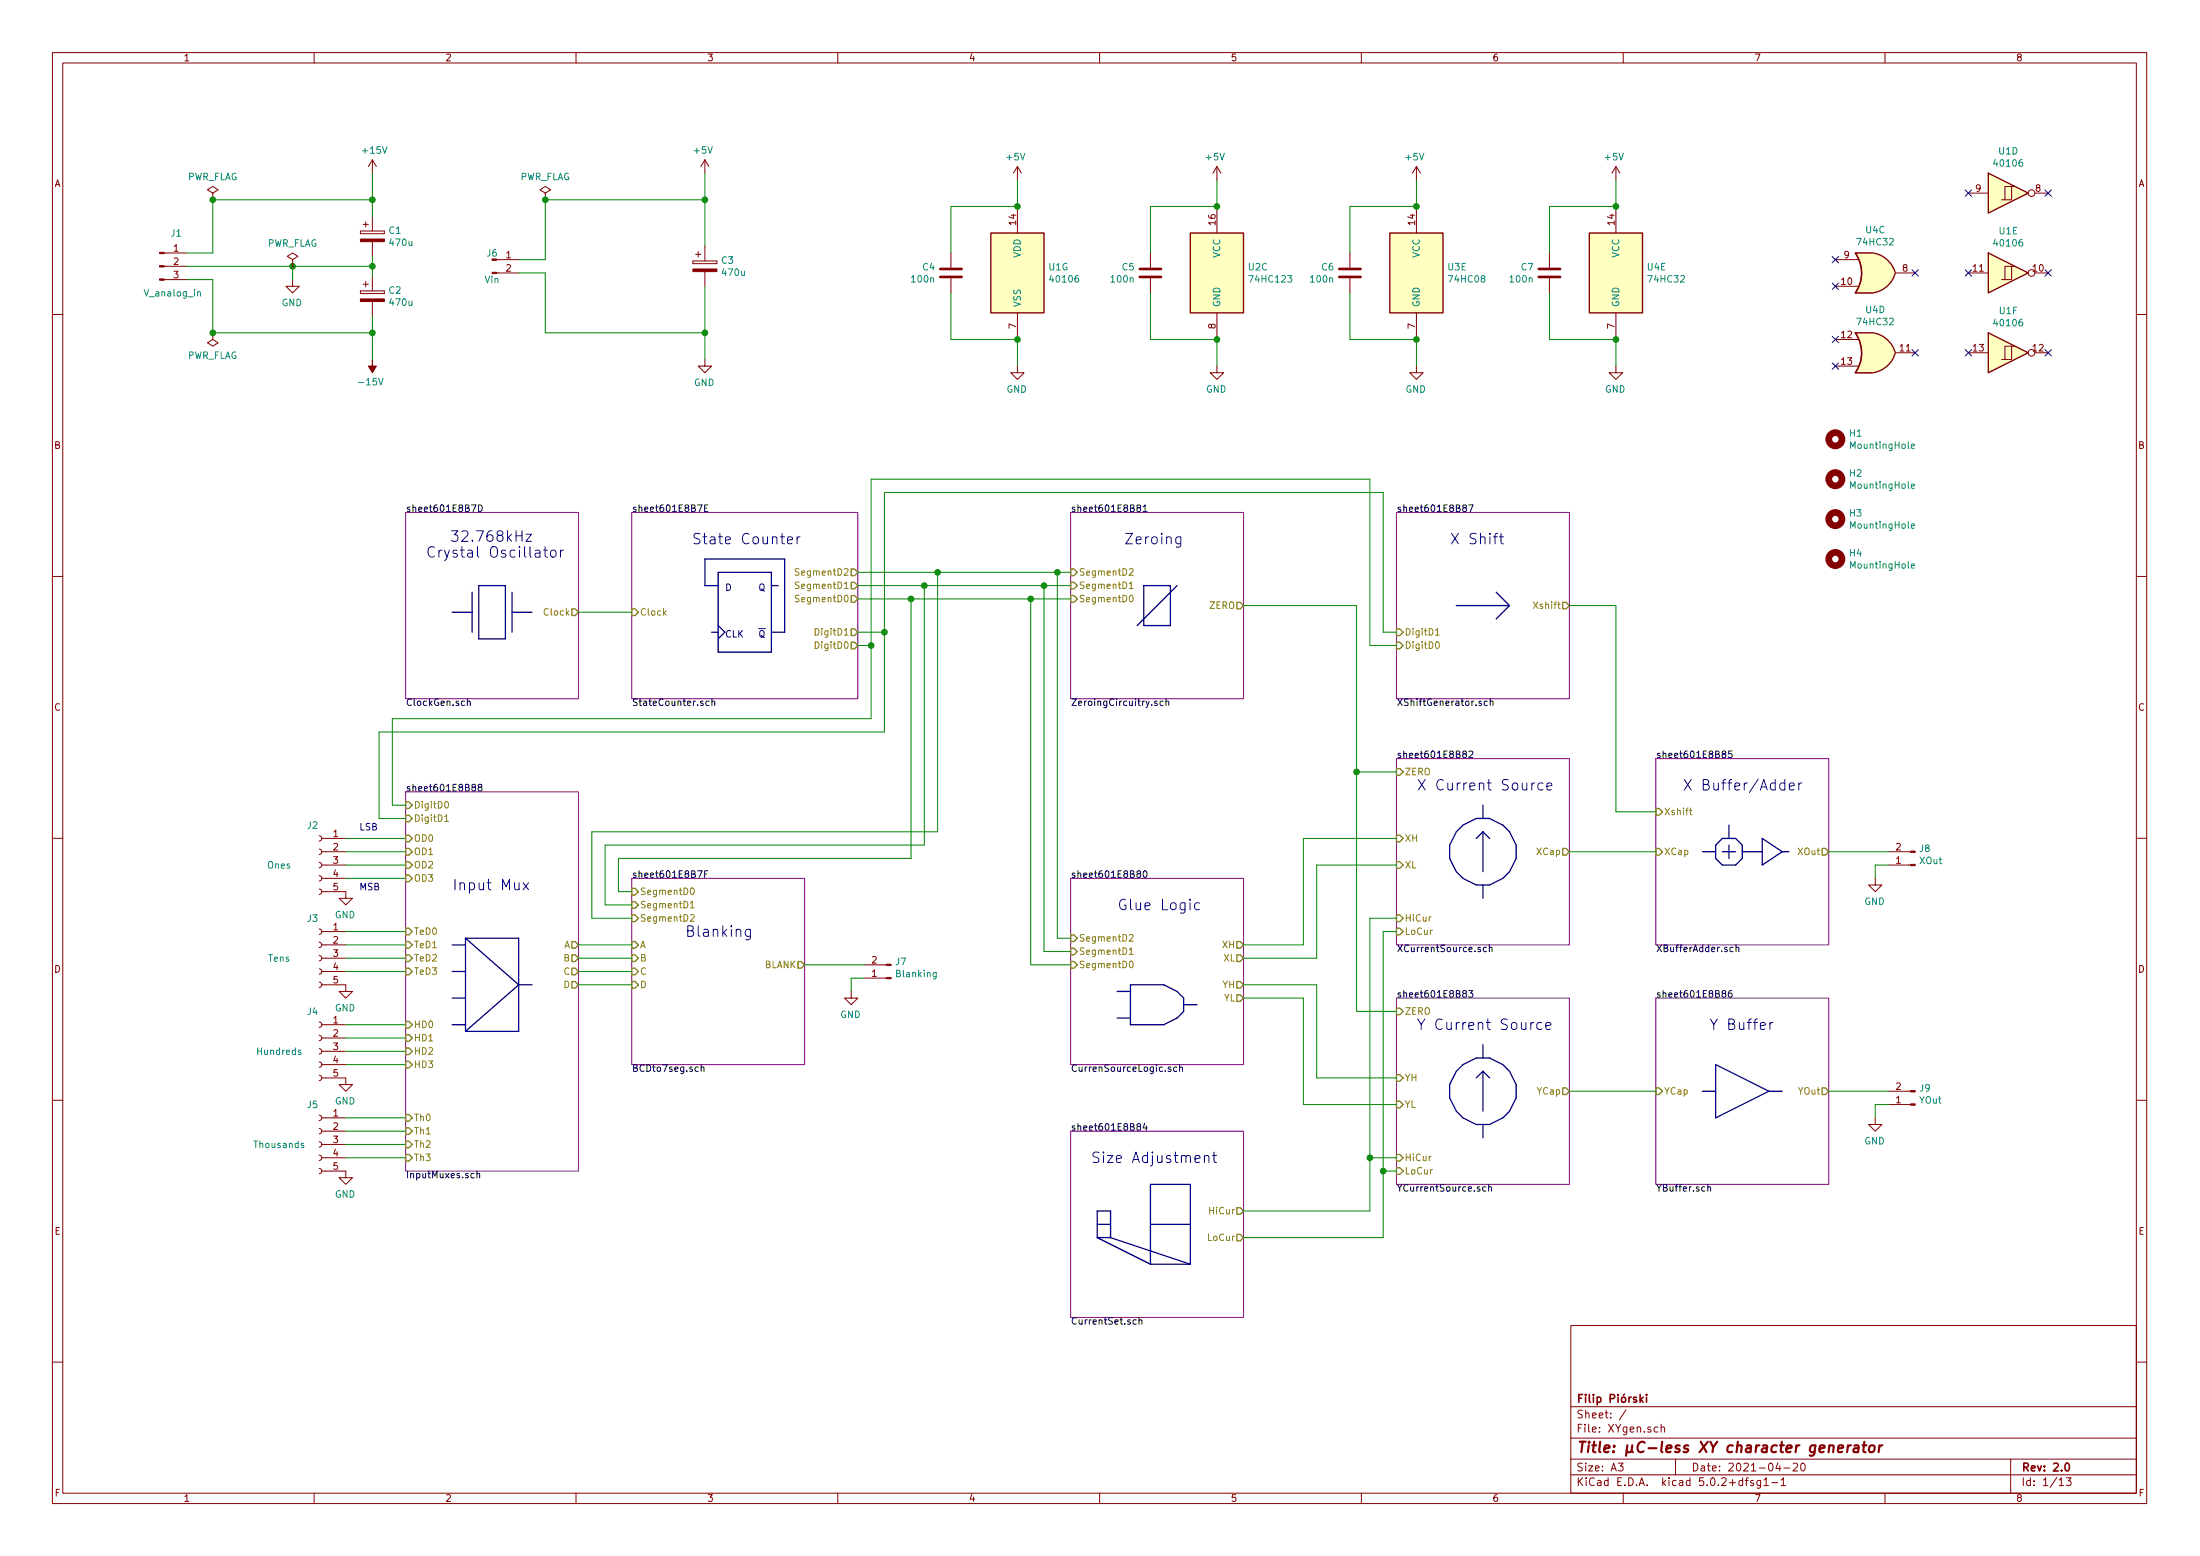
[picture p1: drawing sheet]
EESchema Schematic File Version 4
LIBS:XYgen-cache
EELAYER 26 0
EELAYER END
$Descr A3 16535 11693
encoding utf-8
Sheet 1 13
Title "µC-less XY character generator"
Date "2021-04-20"
Rev "2.0"
Comp "Filip Piórski"
Comment1 ""
Comment2 ""
Comment3 ""
Comment4 ""
$EndDescr
Wire Wire Line
	1600 1900 1400 1900
Wire Wire Line
	1400 2100 1600 2100
Wire Wire Line
	1600 1500 1600 1900
Wire Wire Line
	1600 2100 1600 2500
Wire Wire Line
	2800 1500 1600 1500
Wire Wire Line
	2800 2500 1600 2500
$Comp
L Connector:Conn_01x03_Male J1
U 1 1
P 1200 2000
AR Path="/601E8B94" Ref="J1"  Part="1" 
AR Path="/601DE80D/601E8B94" Ref="J?"  Part="1" 
F 0 "J1" H 1325 2250 50  0000 C CNN
F 1 "V_analog_in" H 1300 1800 50  0000 C CNN
F 2 "Connector_Molex:Molex_KK-254_AE-6410-03A_1x03_P2.54mm_Vertical" H 1200 2000 50  0001 C CNN
F 3 "~" H 1200 2000 50  0001 C CNN
	1    1200 2000
	1    0    0    -1  
$EndComp
$Comp
L power:GND #PWR01
U 1 1
P 2200 2100
AR Path="/601E8B9B" Ref="#PWR01"  Part="1" 
AR Path="/5F9E0DAD/601E8B9B" Ref="#PWR?"  Part="1" 
AR Path="/601DE80D/601E8B9B" Ref="#PWR?"  Part="1" 
F 0 "#PWR01" H 2200 1850 50  0001 C CNN
F 1 "GND" H 2205 1927 50  0000 C CNN
F 2 "" H 2200 2100 50  0001 C CNN
F 3 "" H 2200 2100 50  0001 C CNN
	1    2200 2100
	-1   0    0    -1  
$EndComp
Wire Wire Line
	2200 2000 2200 2100
$Comp
L Device:CP C1
U 1 1
P 2800 1775
AR Path="/601E8BA2" Ref="C1"  Part="1" 
AR Path="/601DE80D/601E8BA2" Ref="C?"  Part="1" 
F 0 "C1" H 2918 1821 50  0000 L CNN
F 1 "470u" H 2918 1730 50  0000 L CNN
F 2 "Capacitor_SMD:C_1206_3216Metric_Pad1.42x1.75mm_HandSolder" H 2838 1625 50  0001 C CNN
F 3 "~" H 2800 1775 50  0001 C CNN
	1    2800 1775
	1    0    0    -1  
$EndComp
$Comp
L Device:CP C2
U 1 1
P 2800 2225
AR Path="/601E8BA9" Ref="C2"  Part="1" 
AR Path="/601DE80D/601E8BA9" Ref="C?"  Part="1" 
F 0 "C2" H 2918 2271 50  0000 L CNN
F 1 "470u" H 2918 2180 50  0000 L CNN
F 2 "Capacitor_SMD:C_1206_3216Metric_Pad1.42x1.75mm_HandSolder" H 2838 2075 50  0001 C CNN
F 3 "~" H 2800 2225 50  0001 C CNN
	1    2800 2225
	1    0    0    -1  
$EndComp
Wire Wire Line
	2800 1625 2800 1500
Connection ~ 2800 1500
Wire Wire Line
	2800 2500 2800 2375
Connection ~ 2800 2500
Wire Wire Line
	2800 1925 2800 2000
Wire Wire Line
	2200 2000 2800 2000
Connection ~ 2200 2000
Connection ~ 2800 2000
Wire Wire Line
	2800 2000 2800 2075
Wire Wire Line
	1400 2000 2200 2000
$Comp
L power:+15V #PWR06
U 1 1
P 2800 1300
AR Path="/601E8BBA" Ref="#PWR06"  Part="1" 
AR Path="/601DE80D/601E8BBA" Ref="#PWR?"  Part="1" 
F 0 "#PWR06" H 2800 1150 50  0001 C CNN
F 1 "+15V" H 2815 1473 50  0000 C CNN
F 2 "" H 2800 1300 50  0001 C CNN
F 3 "" H 2800 1300 50  0001 C CNN
	1    2800 1300
	1    0    0    -1  
$EndComp
$Comp
L power:-15V #PWR07
U 1 1
P 2800 2700
AR Path="/601E8BC0" Ref="#PWR07"  Part="1" 
AR Path="/601DE80D/601E8BC0" Ref="#PWR?"  Part="1" 
F 0 "#PWR07" H 2800 2800 50  0001 C CNN
F 1 "-15V" H 2815 2873 50  0000 C CNN
F 2 "" H 2800 2700 50  0001 C CNN
F 3 "" H 2800 2700 50  0001 C CNN
	1    2800 2700
	-1   0    0    1   
$EndComp
Wire Wire Line
	2800 1300 2800 1500
Wire Wire Line
	2800 2500 2800 2700
$Comp
L 4xxx:40106 U1
U 7 1
P 7650 2050
F 0 "U1" H 7880 2096 50  0000 L CNN
F 1 "40106" H 7880 2005 50  0000 L CNN
F 2 "Package_SO:TSSOP-14_4.4x5mm_P0.65mm" H 7650 2050 50  0001 C CNN
F 3 "http://www.nxp.com/documents/data_sheet/HEF40106B.pdf" H 7650 2050 50  0001 C CNN
	7    7650 2050
	1    0    0    -1  
$EndComp
Wire Wire Line
	7650 1350 7650 1550
Wire Wire Line
	7650 2550 7650 2750
$Comp
L Device:C C4
U 1 1
P 7150 2050
F 0 "C4" H 7265 2096 50  0000 L CNN
F 1 "100n" H 7265 2005 50  0000 L CNN
F 2 "Capacitor_SMD:C_0805_2012Metric_Pad1.15x1.40mm_HandSolder" H 7188 1900 50  0001 C CNN
F 3 "~" H 7150 2050 50  0001 C CNN
	1    7150 2050
	-1   0    0    -1  
$EndComp
Wire Wire Line
	7150 1900 7150 1550
Wire Wire Line
	7150 1550 7650 1550
Connection ~ 7650 1550
Wire Wire Line
	7150 2200 7150 2550
Wire Wire Line
	7150 2550 7650 2550
Connection ~ 7650 2550
$Comp
L power:GND #PWR012
U 1 1
P 7650 2750
AR Path="/601E8BDE" Ref="#PWR012"  Part="1" 
AR Path="/5F9E0DAD/601E8BDE" Ref="#PWR?"  Part="1" 
AR Path="/601DE80D/601E8BDE" Ref="#PWR?"  Part="1" 
F 0 "#PWR012" H 7650 2500 50  0001 C CNN
F 1 "GND" H 7655 2577 50  0000 C CNN
F 2 "" H 7650 2750 50  0001 C CNN
F 3 "" H 7650 2750 50  0001 C CNN
	1    7650 2750
	-1   0    0    -1  
$EndComp
$Comp
L power:GND #PWR09
U 1 1
P 5300 2700
AR Path="/601E8BE4" Ref="#PWR09"  Part="1" 
AR Path="/5F9E0DAD/601E8BE4" Ref="#PWR?"  Part="1" 
AR Path="/601DE80D/601E8BE4" Ref="#PWR?"  Part="1" 
F 0 "#PWR09" H 5300 2450 50  0001 C CNN
F 1 "GND" H 5305 2527 50  0000 C CNN
F 2 "" H 5300 2700 50  0001 C CNN
F 3 "" H 5300 2700 50  0001 C CNN
	1    5300 2700
	-1   0    0    -1  
$EndComp
Connection ~ 5300 1500
Connection ~ 5300 2500
Wire Wire Line
	5300 1500 5300 1850
Wire Wire Line
	5300 2150 5300 2500
$Comp
L power:+5V #PWR08
U 1 1
P 5300 1300
AR Path="/601E8BEE" Ref="#PWR08"  Part="1" 
AR Path="/5F9E0DAD/601E8BEE" Ref="#PWR?"  Part="1" 
AR Path="/601DE80D/601E8BEE" Ref="#PWR?"  Part="1" 
F 0 "#PWR08" H 5300 1150 50  0001 C CNN
F 1 "+5V" H 5315 1473 50  0000 C CNN
F 2 "" H 5300 1300 50  0001 C CNN
F 3 "" H 5300 1300 50  0001 C CNN
	1    5300 1300
	-1   0    0    -1  
$EndComp
Wire Wire Line
	4100 1950 3900 1950
$Comp
L Connector:Conn_01x02_Male J6
U 1 1
P 3700 1950
AR Path="/601E8BF5" Ref="J6"  Part="1" 
AR Path="/5F9E0DAD/601E8BF5" Ref="J?"  Part="1" 
AR Path="/601DE80D/601E8BF5" Ref="J?"  Part="1" 
F 0 "J6" H 3700 2000 50  0000 C CNN
F 1 "Vin" H 3700 1800 50  0000 C CNN
F 2 "Connector_Molex:Molex_KK-254_AE-6410-02A_1x02_P2.54mm_Vertical" H 3700 1950 50  0001 C CNN
F 3 "~" H 3700 1950 50  0001 C CNN
	1    3700 1950
	1    0    0    -1  
$EndComp
Wire Wire Line
	3900 2050 4100 2050
Wire Wire Line
	4100 1500 4100 1950
Wire Wire Line
	4100 2050 4100 2500
Wire Wire Line
	5300 1500 4100 1500
Wire Wire Line
	5300 2500 4100 2500
$Comp
L Device:CP C3
U 1 1
P 5300 2000
AR Path="/601E8C01" Ref="C3"  Part="1" 
AR Path="/601DE80D/601E8C01" Ref="C?"  Part="1" 
F 0 "C3" H 5418 2046 50  0000 L CNN
F 1 "470u" H 5418 1955 50  0000 L CNN
F 2 "Capacitor_SMD:C_1206_3216Metric_Pad1.42x1.75mm_HandSolder" H 5338 1850 50  0001 C CNN
F 3 "~" H 5300 2000 50  0001 C CNN
	1    5300 2000
	1    0    0    -1  
$EndComp
Wire Wire Line
	5300 2500 5300 2700
Wire Wire Line
	5300 1300 5300 1500
$Comp
L power:+5V #PWR011
U 1 1
P 7650 1350
AR Path="/601E8C0A" Ref="#PWR011"  Part="1" 
AR Path="/5F9E0DAD/601E8C0A" Ref="#PWR?"  Part="1" 
AR Path="/601DE80D/601E8C0A" Ref="#PWR?"  Part="1" 
F 0 "#PWR011" H 7650 1200 50  0001 C CNN
F 1 "+5V" H 7665 1523 50  0000 C CNN
F 2 "" H 7650 1350 50  0001 C CNN
F 3 "" H 7650 1350 50  0001 C CNN
	1    7650 1350
	-1   0    0    -1  
$EndComp
$Comp
L 74xx:74HC123 U2
U 3 1
P 9150 2050
F 0 "U2" H 9380 2096 50  0000 L CNN
F 1 "74HC123" H 9380 2005 50  0000 L CNN
F 2 "Package_SO:TSSOP-16_4.4x5mm_P0.65mm" H 9150 2050 50  0001 C CNN
F 3 "https://assets.nexperia.com/documents/data-sheet/74HC_HCT123.pdf" H 9150 2050 50  0001 C CNN
	3    9150 2050
	1    0    0    -1  
$EndComp
Wire Wire Line
	9150 1350 9150 1550
Wire Wire Line
	9150 2550 9150 2750
$Comp
L Device:C C5
U 1 1
P 8650 2050
F 0 "C5" H 8765 2096 50  0000 L CNN
F 1 "100n" H 8765 2005 50  0000 L CNN
F 2 "Capacitor_SMD:C_0805_2012Metric_Pad1.15x1.40mm_HandSolder" H 8688 1900 50  0001 C CNN
F 3 "~" H 8650 2050 50  0001 C CNN
	1    8650 2050
	-1   0    0    -1  
$EndComp
Wire Wire Line
	8650 1900 8650 1550
Wire Wire Line
	8650 1550 9150 1550
Connection ~ 9150 1550
Wire Wire Line
	8650 2200 8650 2550
Wire Wire Line
	8650 2550 9150 2550
Connection ~ 9150 2550
$Comp
L power:GND #PWR014
U 1 1
P 9150 2750
AR Path="/601E8C26" Ref="#PWR014"  Part="1" 
AR Path="/5F9E0DAD/601E8C26" Ref="#PWR?"  Part="1" 
AR Path="/601DE80D/601E8C26" Ref="#PWR?"  Part="1" 
F 0 "#PWR014" H 9150 2500 50  0001 C CNN
F 1 "GND" H 9155 2577 50  0000 C CNN
F 2 "" H 9150 2750 50  0001 C CNN
F 3 "" H 9150 2750 50  0001 C CNN
	1    9150 2750
	-1   0    0    -1  
$EndComp
$Comp
L power:+5V #PWR013
U 1 1
P 9150 1350
AR Path="/601E8C2C" Ref="#PWR013"  Part="1" 
AR Path="/5F9E0DAD/601E8C2C" Ref="#PWR?"  Part="1" 
AR Path="/601DE80D/601E8C2C" Ref="#PWR?"  Part="1" 
F 0 "#PWR013" H 9150 1200 50  0001 C CNN
F 1 "+5V" H 9165 1523 50  0000 C CNN
F 2 "" H 9150 1350 50  0001 C CNN
F 3 "" H 9150 1350 50  0001 C CNN
	1    9150 1350
	-1   0    0    -1  
$EndComp
$Comp
L 74xx:74LS08 U3
U 5 1
P 10650 2050
F 0 "U3" H 10880 2096 50  0000 L CNN
F 1 "74HC08" H 10880 2005 50  0000 L CNN
F 2 "Package_SO:TSSOP-14_4.4x5mm_P0.65mm" H 10650 2050 50  0001 C CNN
F 3 "http://www.ti.com/lit/gpn/sn74LS08" H 10650 2050 50  0001 C CNN
	5    10650 2050
	1    0    0    -1  
$EndComp
$Comp
L 74xx:74LS32 U4
U 3 1
P 14100 2050
F 0 "U4" H 14100 2375 50  0000 C CNN
F 1 "74HC32" H 14100 2284 50  0000 C CNN
F 2 "Package_SO:TSSOP-14_4.4x5mm_P0.65mm" H 14100 2050 50  0001 C CNN
F 3 "http://www.ti.com/lit/gpn/sn74LS32" H 14100 2050 50  0001 C CNN
	3    14100 2050
	1    0    0    -1  
$EndComp
$Comp
L 74xx:74LS32 U4
U 4 1
P 14100 2650
F 0 "U4" H 14100 2975 50  0000 C CNN
F 1 "74HC32" H 14100 2884 50  0000 C CNN
F 2 "Package_SO:TSSOP-14_4.4x5mm_P0.65mm" H 14100 2650 50  0001 C CNN
F 3 "http://www.ti.com/lit/gpn/sn74LS32" H 14100 2650 50  0001 C CNN
	4    14100 2650
	1    0    0    -1  
$EndComp
$Comp
L 74xx:74LS32 U4
U 5 1
P 12150 2050
F 0 "U4" H 12380 2096 50  0000 L CNN
F 1 "74HC32" H 12380 2005 50  0000 L CNN
F 2 "Package_SO:TSSOP-14_4.4x5mm_P0.65mm" H 12150 2050 50  0001 C CNN
F 3 "http://www.ti.com/lit/gpn/sn74LS32" H 12150 2050 50  0001 C CNN
	5    12150 2050
	1    0    0    -1  
$EndComp
Wire Wire Line
	10650 1350 10650 1550
Wire Wire Line
	10650 2550 10650 2750
$Comp
L Device:C C6
U 1 1
P 10150 2050
F 0 "C6" H 10265 2096 50  0000 L CNN
F 1 "100n" H 10265 2005 50  0000 L CNN
F 2 "Capacitor_SMD:C_0805_2012Metric_Pad1.15x1.40mm_HandSolder" H 10188 1900 50  0001 C CNN
F 3 "~" H 10150 2050 50  0001 C CNN
	1    10150 2050
	-1   0    0    -1  
$EndComp
Wire Wire Line
	10150 1900 10150 1550
Wire Wire Line
	10150 1550 10650 1550
Wire Wire Line
	10150 2200 10150 2550
Wire Wire Line
	10150 2550 10650 2550
$Comp
L power:GND #PWR016
U 1 1
P 10650 2750
AR Path="/601E8C5B" Ref="#PWR016"  Part="1" 
AR Path="/5F9E0DAD/601E8C5B" Ref="#PWR?"  Part="1" 
AR Path="/601DE80D/601E8C5B" Ref="#PWR?"  Part="1" 
F 0 "#PWR016" H 10650 2500 50  0001 C CNN
F 1 "GND" H 10655 2577 50  0000 C CNN
F 2 "" H 10650 2750 50  0001 C CNN
F 3 "" H 10650 2750 50  0001 C CNN
	1    10650 2750
	-1   0    0    -1  
$EndComp
$Comp
L power:+5V #PWR015
U 1 1
P 10650 1350
AR Path="/601E8C61" Ref="#PWR015"  Part="1" 
AR Path="/5F9E0DAD/601E8C61" Ref="#PWR?"  Part="1" 
AR Path="/601DE80D/601E8C61" Ref="#PWR?"  Part="1" 
F 0 "#PWR015" H 10650 1200 50  0001 C CNN
F 1 "+5V" H 10665 1523 50  0000 C CNN
F 2 "" H 10650 1350 50  0001 C CNN
F 3 "" H 10650 1350 50  0001 C CNN
	1    10650 1350
	-1   0    0    -1  
$EndComp
Wire Wire Line
	12150 1350 12150 1550
Wire Wire Line
	12150 2550 12150 2750
$Comp
L Device:C C7
U 1 1
P 11650 2050
F 0 "C7" H 11765 2096 50  0000 L CNN
F 1 "100n" H 11765 2005 50  0000 L CNN
F 2 "Capacitor_SMD:C_0805_2012Metric_Pad1.15x1.40mm_HandSolder" H 11688 1900 50  0001 C CNN
F 3 "~" H 11650 2050 50  0001 C CNN
	1    11650 2050
	-1   0    0    -1  
$EndComp
Wire Wire Line
	11650 1900 11650 1550
Wire Wire Line
	11650 1550 12150 1550
Wire Wire Line
	11650 2200 11650 2550
Wire Wire Line
	11650 2550 12150 2550
$Comp
L power:GND #PWR018
U 1 1
P 12150 2750
AR Path="/601E8C74" Ref="#PWR018"  Part="1" 
AR Path="/5F9E0DAD/601E8C74" Ref="#PWR?"  Part="1" 
AR Path="/601DE80D/601E8C74" Ref="#PWR?"  Part="1" 
F 0 "#PWR018" H 12150 2500 50  0001 C CNN
F 1 "GND" H 12155 2577 50  0000 C CNN
F 2 "" H 12150 2750 50  0001 C CNN
F 3 "" H 12150 2750 50  0001 C CNN
	1    12150 2750
	-1   0    0    -1  
$EndComp
$Comp
L power:+5V #PWR017
U 1 1
P 12150 1350
AR Path="/601E8C7A" Ref="#PWR017"  Part="1" 
AR Path="/5F9E0DAD/601E8C7A" Ref="#PWR?"  Part="1" 
AR Path="/601DE80D/601E8C7A" Ref="#PWR?"  Part="1" 
F 0 "#PWR017" H 12150 1200 50  0001 C CNN
F 1 "+5V" H 12165 1523 50  0000 C CNN
F 2 "" H 12150 1350 50  0001 C CNN
F 3 "" H 12150 1350 50  0001 C CNN
	1    12150 1350
	-1   0    0    -1  
$EndComp
Connection ~ 10650 1550
Connection ~ 10650 2550
Connection ~ 12150 1550
Connection ~ 12150 2550
$Comp
L 4xxx:40106 U1
U 4 1
P 15100 1450
F 0 "U1" H 15100 1767 50  0000 C CNN
F 1 "40106" H 15100 1676 50  0000 C CNN
F 2 "Package_SO:TSSOP-14_4.4x5mm_P0.65mm" H 15100 1450 50  0001 C CNN
F 3 "http://www.nxp.com/documents/data_sheet/HEF40106B.pdf" H 15100 1450 50  0001 C CNN
	4    15100 1450
	1    0    0    -1  
$EndComp
$Comp
L 4xxx:40106 U1
U 5 1
P 15100 2050
F 0 "U1" H 15100 2367 50  0000 C CNN
F 1 "40106" H 15100 2276 50  0000 C CNN
F 2 "Package_SO:TSSOP-14_4.4x5mm_P0.65mm" H 15100 2050 50  0001 C CNN
F 3 "http://www.nxp.com/documents/data_sheet/HEF40106B.pdf" H 15100 2050 50  0001 C CNN
	5    15100 2050
	1    0    0    -1  
$EndComp
$Comp
L 4xxx:40106 U1
U 6 1
P 15100 2650
F 0 "U1" H 15100 2967 50  0000 C CNN
F 1 "40106" H 15100 2876 50  0000 C CNN
F 2 "Package_SO:TSSOP-14_4.4x5mm_P0.65mm" H 15100 2650 50  0001 C CNN
F 3 "http://www.nxp.com/documents/data_sheet/HEF40106B.pdf" H 15100 2650 50  0001 C CNN
	6    15100 2650
	1    0    0    -1  
$EndComp
NoConn ~ 14400 2050
NoConn ~ 13800 1950
NoConn ~ 13800 2150
NoConn ~ 13800 2550
NoConn ~ 13800 2750
NoConn ~ 14400 2650
NoConn ~ 14800 2650
NoConn ~ 15400 2650
NoConn ~ 15400 2050
NoConn ~ 15400 1450
NoConn ~ 14800 1450
NoConn ~ 14800 2050
$Sheet
S 3050 3850 1300 1400
U 601E8CA2
F0 "sheet601E8B7D" 50
F1 "ClockGen.sch" 50
F2 "Clock" O R 4350 4600 50 
$EndSheet
$Sheet
S 4750 3850 1700 1400
U 601E8CAA
F0 "sheet601E8B7E" 50
F1 "StateCounter.sch" 50
F2 "Clock" I L 4750 4600 50 
F3 "SegmentD0" O R 6450 4500 50 
F4 "SegmentD1" O R 6450 4400 50 
F5 "SegmentD2" O R 6450 4300 50 
F6 "DigitD0" O R 6450 4850 50 
F7 "DigitD1" O R 6450 4750 50 
$EndSheet
$Sheet
S 4750 6600 1300 1400
U 601E8CB4
F0 "sheet601E8B7F" 50
F1 "BCDto7seg.sch" 50
F2 "BLANK" O R 6050 7250 50 
F3 "A" I L 4750 7100 50 
F4 "B" I L 4750 7200 50 
F5 "C" I L 4750 7300 50 
F6 "D" I L 4750 7400 50 
F7 "SegmentD0" I L 4750 6700 50 
F8 "SegmentD1" I L 4750 6800 50 
F9 "SegmentD2" I L 4750 6900 50 
$EndSheet
$Sheet
S 8050 6600 1300 1400
U 601E8CBD
F0 "sheet601E8B80" 50
F1 "CurrenSourceLogic.sch" 50
F2 "SegmentD0" I L 8050 7250 50 
F3 "SegmentD1" I L 8050 7150 50 
F4 "SegmentD2" I L 8050 7050 50 
F5 "XL" O R 9350 7200 50 
F6 "XH" O R 9350 7100 50 
F7 "YL" O R 9350 7500 50 
F8 "YH" O R 9350 7400 50 
$EndSheet
$Sheet
S 8050 3850 1300 1400
U 601E8CC4
F0 "sheet601E8B81" 50
F1 "ZeroingCircuitry.sch" 50
F2 "SegmentD0" I L 8050 4500 50 
F3 "SegmentD1" I L 8050 4400 50 
F4 "SegmentD2" I L 8050 4300 50 
F5 "ZERO" O R 9350 4550 50 
$EndSheet
$Sheet
S 10500 5700 1300 1400
U 601E8CCD
F0 "sheet601E8B82" 50
F1 "XCurrentSource.sch" 50
F2 "XH" I L 10500 6300 50 
F3 "XL" I L 10500 6500 50 
F4 "HiCur" I L 10500 6900 50 
F5 "LoCur" I L 10500 7000 50 
F6 "XCap" O R 11800 6400 50 
F7 "ZERO" I L 10500 5800 50 
$EndSheet
$Sheet
S 10500 7500 1300 1400
U 601E8CD6
F0 "sheet601E8B83" 50
F1 "YCurrentSource.sch" 50
F2 "YH" I L 10500 8100 50 
F3 "YL" I L 10500 8300 50 
F4 "HiCur" I L 10500 8700 50 
F5 "LoCur" I L 10500 8800 50 
F6 "YCap" O R 11800 8200 50 
F7 "ZERO" I L 10500 7600 50 
$EndSheet
$Sheet
S 8050 8500 1300 1400
U 601E8CDA
F0 "sheet601E8B84" 50
F1 "CurrentSet.sch" 50
F2 "HiCur" O R 9350 9100 50 
F3 "LoCur" O R 9350 9300 50 
$EndSheet
$Sheet
S 12450 5700 1300 1400
U 601E8CDF
F0 "sheet601E8B85" 50
F1 "XBufferAdder.sch" 50
F2 "Xshift" I L 12450 6100 50 
F3 "XCap" I L 12450 6400 50 
F4 "XOut" O R 13750 6400 50 
$EndSheet
$Sheet
S 12450 7500 1300 1400
U 601E8CE3
F0 "sheet601E8B86" 50
F1 "YBuffer.sch" 50
F2 "YOut" O R 13750 8200 50 
F3 "YCap" I L 12450 8200 50 
$EndSheet
$Sheet
S 10500 3850 1300 1400
U 601E8CE8
F0 "sheet601E8B87" 50
F1 "XShiftGenerator.sch" 50
F2 "DigitD1" I L 10500 4750 50 
F3 "DigitD0" I L 10500 4850 50 
F4 "Xshift" O R 11800 4550 50 
$EndSheet
Text Notes 3200 4200 0    79   ~ 0
   32.768kHz\nCrystal Oscillator
Wire Notes Line width 10 style solid
	3600 4400 3800 4400
Wire Notes Line width 10 style solid
	3800 4400 3800 4800
Wire Notes Line width 10 style solid
	3800 4800 3600 4800
Wire Notes Line width 10 style solid
	3600 4400 3600 4800
Wire Notes Line width 10 style solid
	3550 4450 3550 4750
Wire Notes Line width 10 style solid
	3400 4600 3550 4600
Wire Notes Line width 10 style solid
	3850 4750 3850 4450
Wire Notes Line width 10 style solid
	3850 4600 4000 4600
Wire Wire Line
	4350 4600 4750 4600
Wire Notes Line width 10 style solid
	5400 4300 5800 4300
Wire Notes Line width 10 style solid
	5800 4300 5800 4900
Wire Notes Line width 10 style solid
	5800 4900 5400 4900
Wire Notes Line width 10 style solid
	5400 4300 5400 4900
Wire Notes Line width 10 style solid
	5400 4800 5450 4750
Wire Notes Line width 10 style solid
	5450 4750 5400 4700
Text Notes 5450 4800 0    50   ~ 0
CLK
Text Notes 5700 4800 0    50   ~ 0
~Q
Text Notes 5700 4450 0    50   ~ 0
Q
Text Notes 5450 4450 0    50   ~ 0
D
Wire Notes Line width 10 style solid
	5400 4750 5350 4750
Wire Notes Line width 10 style solid
	5800 4400 5850 4400
Wire Notes Line width 10 style solid
	5800 4750 5900 4750
Wire Notes Line width 10 style solid
	5900 4750 5900 4200
Wire Notes Line width 10 style solid
	5900 4200 5300 4200
Wire Notes Line width 10 style solid
	5300 4200 5300 4400
Wire Notes Line width 10 style solid
	5300 4400 5400 4400
Text Notes 5200 4100 0    79   ~ 0
State Counter
$Comp
L power:GND #PWR?
U 1 1
P 2600 8800
AR Path="/5FA4B515/601E8D0A" Ref="#PWR?"  Part="1" 
AR Path="/601DE80D/601E8D0A" Ref="#PWR?"  Part="1" 
AR Path="/601E8D0A" Ref="#PWR05"  Part="1" 
AR Path="/6024326B/601E8D0A" Ref="#PWR?"  Part="1" 
F 0 "#PWR05" H 2600 8550 50  0001 C CNN
F 1 "GND" H 2605 8627 50  0000 C CNN
F 2 "" H 2600 8800 50  0001 C CNN
F 3 "" H 2600 8800 50  0001 C CNN
	1    2600 8800
	-1   0    0    -1  
$EndComp
$Comp
L Connector:Conn_01x05_Female J?
U 1 1
P 2400 8600
AR Path="/5FA4B515/601E8D10" Ref="J?"  Part="1" 
AR Path="/601DE80D/601E8D10" Ref="J?"  Part="1" 
AR Path="/601E8D10" Ref="J5"  Part="1" 
AR Path="/6024326B/601E8D10" Ref="J?"  Part="1" 
F 0 "J5" H 2450 8900 50  0000 C CNN
F 1 "Thousands" H 2700 8600 50  0000 C CNN
F 2 "PinSocket:PinSocket_1x05_P2.54mm_Vertical" H 2400 8600 50  0001 C CNN
F 3 "~" H 2400 8600 50  0001 C CNN
	1    2400 8600
	-1   0    0    -1  
$EndComp
$Comp
L power:GND #PWR?
U 1 1
P 2600 8100
AR Path="/5FA4B515/601E8D17" Ref="#PWR?"  Part="1" 
AR Path="/601DE80D/601E8D17" Ref="#PWR?"  Part="1" 
AR Path="/601E8D17" Ref="#PWR04"  Part="1" 
AR Path="/6024326B/601E8D17" Ref="#PWR?"  Part="1" 
F 0 "#PWR04" H 2600 7850 50  0001 C CNN
F 1 "GND" H 2605 7927 50  0000 C CNN
F 2 "" H 2600 8100 50  0001 C CNN
F 3 "" H 2600 8100 50  0001 C CNN
	1    2600 8100
	-1   0    0    -1  
$EndComp
$Comp
L Connector:Conn_01x05_Female J?
U 1 1
P 2400 7900
AR Path="/5FA4B515/601E8D1D" Ref="J?"  Part="1" 
AR Path="/601DE80D/601E8D1D" Ref="J?"  Part="1" 
AR Path="/601E8D1D" Ref="J4"  Part="1" 
AR Path="/6024326B/601E8D1D" Ref="J?"  Part="1" 
F 0 "J4" H 2450 8200 50  0000 C CNN
F 1 "Hundreds" H 2700 7900 50  0000 C CNN
F 2 "PinSocket:PinSocket_1x05_P2.54mm_Vertical" H 2400 7900 50  0001 C CNN
F 3 "~" H 2400 7900 50  0001 C CNN
	1    2400 7900
	-1   0    0    -1  
$EndComp
$Comp
L power:GND #PWR?
U 1 1
P 2600 7400
AR Path="/5FA4B515/601E8D24" Ref="#PWR?"  Part="1" 
AR Path="/601DE80D/601E8D24" Ref="#PWR?"  Part="1" 
AR Path="/601E8D24" Ref="#PWR03"  Part="1" 
AR Path="/6024326B/601E8D24" Ref="#PWR?"  Part="1" 
F 0 "#PWR03" H 2600 7150 50  0001 C CNN
F 1 "GND" H 2605 7227 50  0000 C CNN
F 2 "" H 2600 7400 50  0001 C CNN
F 3 "" H 2600 7400 50  0001 C CNN
	1    2600 7400
	-1   0    0    -1  
$EndComp
$Comp
L Connector:Conn_01x05_Female J?
U 1 1
P 2400 7200
AR Path="/5FA4B515/601E8D2A" Ref="J?"  Part="1" 
AR Path="/601DE80D/601E8D2A" Ref="J?"  Part="1" 
AR Path="/601E8D2A" Ref="J3"  Part="1" 
AR Path="/6024326B/601E8D2A" Ref="J?"  Part="1" 
F 0 "J3" H 2450 7500 50  0000 C CNN
F 1 "Tens" H 2700 7200 50  0000 C CNN
F 2 "PinSocket:PinSocket_1x05_P2.54mm_Vertical" H 2400 7200 50  0001 C CNN
F 3 "~" H 2400 7200 50  0001 C CNN
	1    2400 7200
	-1   0    0    -1  
$EndComp
$Comp
L Connector:Conn_01x05_Female J?
U 1 1
P 2400 6500
AR Path="/5FA4B515/601E8D31" Ref="J?"  Part="1" 
AR Path="/601DE80D/601E8D31" Ref="J?"  Part="1" 
AR Path="/601E8D31" Ref="J2"  Part="1" 
AR Path="/6024326B/601E8D31" Ref="J?"  Part="1" 
F 0 "J2" H 2450 6800 50  0000 C CNN
F 1 "Ones" H 2700 6500 50  0000 C CNN
F 2 "PinSocket:PinSocket_1x05_P2.54mm_Vertical" H 2400 6500 50  0001 C CNN
F 3 "~" H 2400 6500 50  0001 C CNN
	1    2400 6500
	-1   0    0    -1  
$EndComp
$Comp
L power:GND #PWR?
U 1 1
P 2600 6700
AR Path="/5FA4B515/601E8D38" Ref="#PWR?"  Part="1" 
AR Path="/601DE80D/601E8D38" Ref="#PWR?"  Part="1" 
AR Path="/601E8D38" Ref="#PWR02"  Part="1" 
AR Path="/6024326B/601E8D38" Ref="#PWR?"  Part="1" 
F 0 "#PWR02" H 2600 6450 50  0001 C CNN
F 1 "GND" H 2605 6527 50  0000 C CNN
F 2 "" H 2600 6700 50  0001 C CNN
F 3 "" H 2600 6700 50  0001 C CNN
	1    2600 6700
	-1   0    0    -1  
$EndComp
Text Notes 2700 6250 0    50   ~ 0
LSB
Text Notes 2700 6700 0    50   ~ 0
MSB
Wire Wire Line
	2600 6300 3050 6300
Wire Wire Line
	3050 6400 2600 6400
Wire Wire Line
	2600 6500 3050 6500
Wire Wire Line
	3050 6600 2600 6600
Wire Wire Line
	2600 7000 3050 7000
Wire Wire Line
	3050 7100 2600 7100
Wire Wire Line
	2600 7200 3050 7200
Wire Wire Line
	3050 7300 2600 7300
Wire Wire Line
	2600 7700 3050 7700
Wire Wire Line
	3050 7800 2600 7800
Wire Wire Line
	2600 7900 3050 7900
Wire Wire Line
	3050 8000 2600 8000
Wire Wire Line
	2600 8400 3050 8400
Wire Wire Line
	3050 8500 2600 8500
Wire Wire Line
	2600 8600 3050 8600
Wire Wire Line
	3050 8700 2600 8700
$Sheet
S 3050 5950 1300 2850
U 601E8D62
F0 "sheet601E8B88" 50
F1 "InputMuxes.sch" 50
F2 "OD0" I L 3050 6300 50 
F3 "OD1" I L 3050 6400 50 
F4 "OD2" I L 3050 6500 50 
F5 "OD3" I L 3050 6600 50 
F6 "TeD0" I L 3050 7000 50 
F7 "TeD1" I L 3050 7100 50 
F8 "TeD2" I L 3050 7200 50 
F9 "TeD3" I L 3050 7300 50 
F10 "HD0" I L 3050 7700 50 
F11 "HD1" I L 3050 7800 50 
F12 "HD2" I L 3050 7900 50 
F13 "HD3" I L 3050 8000 50 
F14 "Th0" I L 3050 8400 50 
F15 "Th1" I L 3050 8500 50 
F16 "Th2" I L 3050 8600 50 
F17 "Th3" I L 3050 8700 50 
F18 "A" O R 4350 7100 50 
F19 "B" O R 4350 7200 50 
F20 "C" O R 4350 7300 50 
F21 "D" O R 4350 7400 50 
F22 "DigitD0" I L 3050 6050 50 
F23 "DigitD1" I L 3050 6150 50 
$EndSheet
Wire Wire Line
	6450 4850 6550 4850
Wire Wire Line
	6550 4850 6550 5400
Wire Wire Line
	6550 5400 2950 5400
Wire Wire Line
	2950 5400 2950 6050
Wire Wire Line
	2950 6050 3050 6050
Wire Wire Line
	3050 6150 2850 6150
Wire Wire Line
	2850 6150 2850 5500
Wire Wire Line
	2850 5500 6650 5500
Wire Wire Line
	6650 5500 6650 4750
Wire Wire Line
	6650 4750 6450 4750
Wire Wire Line
	6450 4500 6850 4500
Wire Wire Line
	6850 4500 6850 6450
Wire Wire Line
	6850 6450 4650 6450
Wire Wire Line
	4650 6450 4650 6700
Wire Wire Line
	4650 6700 4750 6700
Wire Wire Line
	4750 6800 4550 6800
Wire Wire Line
	4550 6800 4550 6350
Wire Wire Line
	4550 6350 6950 6350
Wire Wire Line
	6950 6350 6950 4400
Wire Wire Line
	6950 4400 6450 4400
Wire Wire Line
	6450 4300 7050 4300
Wire Wire Line
	7050 4300 7050 6250
Wire Wire Line
	7050 6250 4450 6250
Wire Wire Line
	4450 6250 4450 6900
Wire Wire Line
	4450 6900 4750 6900
Wire Wire Line
	4350 7100 4750 7100
Wire Wire Line
	4750 7200 4350 7200
Wire Wire Line
	4350 7300 4750 7300
Wire Wire Line
	4750 7400 4350 7400
Connection ~ 7050 4300
Connection ~ 6950 4400
Connection ~ 6850 4500
$Comp
L Connector:Conn_01x02_Male J7
U 1 1
P 6700 7350
F 0 "J7" H 6672 7230 50  0000 R CNN
F 1 "Blanking" H 6672 7321 50  0000 R CNN
F 2 "PinHeaders:PinHeader_1x02_P2.54mm_Vertical" H 6700 7350 50  0001 C CNN
F 3 "~" H 6700 7350 50  0001 C CNN
	1    6700 7350
	-1   0    0    1   
$EndComp
Wire Wire Line
	6050 7250 6500 7250
Wire Wire Line
	6500 7350 6400 7350
Wire Wire Line
	6400 7350 6400 7450
$Comp
L power:GND #PWR?
U 1 1
P 6400 7450
AR Path="/5FA4B515/601E8D92" Ref="#PWR?"  Part="1" 
AR Path="/601DE80D/601E8D92" Ref="#PWR?"  Part="1" 
AR Path="/601E8D92" Ref="#PWR010"  Part="1" 
AR Path="/6024326B/601E8D92" Ref="#PWR?"  Part="1" 
F 0 "#PWR010" H 6400 7200 50  0001 C CNN
F 1 "GND" H 6405 7277 50  0000 C CNN
F 2 "" H 6400 7450 50  0001 C CNN
F 3 "" H 6400 7450 50  0001 C CNN
	1    6400 7450
	-1   0    0    -1  
$EndComp
Wire Wire Line
	7950 4300 7950 7050
Wire Wire Line
	7950 7050 8050 7050
Wire Wire Line
	7050 4300 7950 4300
Wire Wire Line
	8050 7150 7850 7150
Wire Wire Line
	7850 7150 7850 4400
Wire Wire Line
	6950 4400 7850 4400
Wire Wire Line
	7750 4500 7750 7250
Wire Wire Line
	7750 7250 8050 7250
Wire Wire Line
	6850 4500 7750 4500
Wire Wire Line
	7950 4300 8050 4300
Connection ~ 7950 4300
Wire Wire Line
	8050 4400 7850 4400
Connection ~ 7850 4400
Wire Wire Line
	7750 4500 8050 4500
Connection ~ 7750 4500
Wire Wire Line
	9350 9300 10400 9300
Wire Wire Line
	10400 9300 10400 8800
Wire Wire Line
	10400 8800 10500 8800
Wire Wire Line
	10500 8700 10300 8700
Wire Wire Line
	10300 8700 10300 9100
Wire Wire Line
	10300 9100 9350 9100
Wire Wire Line
	10400 8800 10400 7000
Wire Wire Line
	10400 7000 10500 7000
Connection ~ 10400 8800
Wire Wire Line
	10500 6900 10300 6900
Wire Wire Line
	10300 6900 10300 8700
Connection ~ 10300 8700
Wire Wire Line
	10500 8300 9800 8300
Wire Wire Line
	9800 8300 9800 7500
Wire Wire Line
	9800 7500 9350 7500
Wire Wire Line
	9350 7400 9900 7400
Wire Wire Line
	9900 7400 9900 8100
Wire Wire Line
	9900 8100 10500 8100
Wire Wire Line
	9350 7200 9900 7200
Wire Wire Line
	9900 7200 9900 6500
Wire Wire Line
	9900 6500 10500 6500
Wire Wire Line
	10500 6300 9800 6300
Wire Wire Line
	9800 6300 9800 7100
Wire Wire Line
	9800 7100 9350 7100
Wire Wire Line
	6650 4750 6650 3700
Wire Wire Line
	6650 3700 10400 3700
Wire Wire Line
	10400 3700 10400 4750
Wire Wire Line
	10400 4750 10500 4750
Connection ~ 6650 4750
Wire Wire Line
	10500 4850 10300 4850
Wire Wire Line
	10300 4850 10300 3600
Wire Wire Line
	10300 3600 6550 3600
Wire Wire Line
	6550 3600 6550 4850
Connection ~ 6550 4850
Wire Wire Line
	11800 6400 12450 6400
Wire Wire Line
	12450 6100 12150 6100
Wire Wire Line
	12150 6100 12150 4550
Wire Wire Line
	12150 4550 11800 4550
Wire Wire Line
	11800 8200 12450 8200
$Comp
L Connector:Conn_01x02_Male J8
U 1 1
P 14400 6500
F 0 "J8" H 14373 6380 50  0000 R CNN
F 1 "XOut" H 14373 6471 50  0000 R CNN
F 2 "PinHeaders:PinHeader_1x02_P2.54mm_Vertical" H 14400 6500 50  0001 C CNN
F 3 "~" H 14400 6500 50  0001 C CNN
	1    14400 6500
	-1   0    0    1   
$EndComp
Wire Wire Line
	13750 6400 14200 6400
Wire Wire Line
	14200 6500 14100 6500
Wire Wire Line
	14100 6500 14100 6600
$Comp
L power:GND #PWR?
U 1 1
P 14100 6600
AR Path="/5FA4B515/601E8DE4" Ref="#PWR?"  Part="1" 
AR Path="/601DE80D/601E8DE4" Ref="#PWR?"  Part="1" 
AR Path="/601E8DE4" Ref="#PWR019"  Part="1" 
AR Path="/6024326B/601E8DE4" Ref="#PWR?"  Part="1" 
F 0 "#PWR019" H 14100 6350 50  0001 C CNN
F 1 "GND" H 14105 6427 50  0000 C CNN
F 2 "" H 14100 6600 50  0001 C CNN
F 3 "" H 14100 6600 50  0001 C CNN
	1    14100 6600
	-1   0    0    -1  
$EndComp
$Comp
L Connector:Conn_01x02_Male J9
U 1 1
P 14400 8300
F 0 "J9" H 14372 8180 50  0000 R CNN
F 1 "YOut" H 14372 8271 50  0000 R CNN
F 2 "PinHeaders:PinHeader_1x02_P2.54mm_Vertical" H 14400 8300 50  0001 C CNN
F 3 "~" H 14400 8300 50  0001 C CNN
	1    14400 8300
	-1   0    0    1   
$EndComp
Wire Wire Line
	13750 8200 14200 8200
Wire Wire Line
	14200 8300 14100 8300
Wire Wire Line
	14100 8300 14100 8400
$Comp
L power:GND #PWR?
U 1 1
P 14100 8400
AR Path="/5FA4B515/601E8DF4" Ref="#PWR?"  Part="1" 
AR Path="/601DE80D/601E8DF4" Ref="#PWR?"  Part="1" 
AR Path="/601E8DF4" Ref="#PWR020"  Part="1" 
AR Path="/6024326B/601E8DF4" Ref="#PWR?"  Part="1" 
F 0 "#PWR020" H 14100 8150 50  0001 C CNN
F 1 "GND" H 14105 8227 50  0000 C CNN
F 2 "" H 14100 8400 50  0001 C CNN
F 3 "" H 14100 8400 50  0001 C CNN
	1    14100 8400
	-1   0    0    -1  
$EndComp
$Comp
L power:PWR_FLAG #FLG03
U 1 1
P 4100 1500
F 0 "#FLG03" H 4100 1575 50  0001 C CNN
F 1 "PWR_FLAG" H 4100 1674 50  0000 C CNN
F 2 "" H 4100 1500 50  0001 C CNN
F 3 "~" H 4100 1500 50  0001 C CNN
	1    4100 1500
	1    0    0    -1  
$EndComp
Connection ~ 4100 1500
$Comp
L power:PWR_FLAG #FLG01
U 1 1
P 1600 1500
F 0 "#FLG01" H 1600 1575 50  0001 C CNN
F 1 "PWR_FLAG" H 1600 1674 50  0000 C CNN
F 2 "" H 1600 1500 50  0001 C CNN
F 3 "~" H 1600 1500 50  0001 C CNN
	1    1600 1500
	1    0    0    -1  
$EndComp
$Comp
L power:PWR_FLAG #FLG02
U 1 1
P 1600 2500
F 0 "#FLG02" H 1600 2575 50  0001 C CNN
F 1 "PWR_FLAG" H 1600 2674 50  0000 C CNN
F 2 "" H 1600 2500 50  0001 C CNN
F 3 "~" H 1600 2500 50  0001 C CNN
	1    1600 2500
	-1   0    0    1   
$EndComp
Connection ~ 1600 1500
Connection ~ 1600 2500
Wire Wire Line
	10500 5800 10200 5800
Wire Wire Line
	10200 5800 10200 4550
Wire Wire Line
	9350 4550 10200 4550
Wire Wire Line
	10500 7600 10200 7600
Wire Wire Line
	10200 7600 10200 5800
Connection ~ 10200 5800
$Comp
L power:PWR_FLAG #FLG0101
U 1 1
P 2200 2000
F 0 "#FLG0101" H 2200 2075 50  0001 C CNN
F 1 "PWR_FLAG" H 2200 2174 50  0000 C CNN
F 2 "" H 2200 2000 50  0001 C CNN
F 3 "~" H 2200 2000 50  0001 C CNN
	1    2200 2000
	1    0    0    -1  
$EndComp
Wire Notes Line width 10 style solid
	8600 4400 8600 4700
Wire Notes Line width 10 style solid
	8600 4700 8800 4700
Wire Notes Line width 10 style solid
	8800 4700 8800 4400
Wire Notes Line width 10 style solid
	8800 4400 8600 4400
Wire Notes Line width 10 style solid
	8550 4700 8850 4400
Text Notes 8450 4100 0    79   ~ 0
Zeroing
Wire Notes Line width 10 style solid
	3900 7050 3500 7050
Wire Notes Line width 10 style solid
	3500 7050 3500 7750
Wire Notes Line width 10 style solid
	3500 7750 3900 7750
Wire Notes Line width 10 style solid
	3900 7750 3900 7050
Wire Notes Line width 10 style solid
	3900 7400 3500 7050
Wire Notes Line width 10 style solid
	3500 7750 3900 7400
Text Notes 3400 6700 0    79   ~ 0
Input Mux
Wire Notes Line width 10 style solid
	3500 7700 3400 7700
Wire Notes Line width 10 style solid
	3500 7500 3400 7500
Wire Notes Line width 10 style solid
	3500 7300 3400 7300
Wire Notes Line width 10 style solid
	3400 7100 3500 7100
Wire Notes Line width 10 style solid
	3900 7400 4000 7400
Text Notes 5150 7050 0    79   ~ 0
Blanking
Wire Notes Line width 10 style solid
	10950 4550 11350 4550
Wire Notes Line width 10 style solid
	11350 4550 11250 4450
Wire Notes Line width 10 style solid
	11250 4650 11350 4550
Text Notes 10900 4100 0    79   ~ 0
X Shift
Text Notes 8400 6850 0    79   ~ 0
Glue Logic
Wire Notes Line width 10 style solid
	8500 7400 8500 7700
Wire Notes Line width 10 style solid
	8500 7700 8750 7700
Wire Notes Line width 10 style solid
	8750 7700 8850 7650
Wire Notes Line width 10 style solid
	8850 7650 8900 7600
Wire Notes Line width 10 style solid
	8900 7600 8900 7500
Wire Notes Line width 10 style solid
	8900 7500 8850 7450
Wire Notes Line width 10 style solid
	8850 7450 8750 7400
Wire Notes Line width 10 style solid
	8750 7400 8500 7400
Wire Notes Line width 10 style solid
	8500 7450 8400 7450
Wire Notes Line width 10 style solid
	8400 7650 8500 7650
Wire Notes Line width 10 style solid
	8900 7550 9000 7550
Text Notes 8200 8750 0    79   ~ 0
Size Adjustment
Wire Notes Line width 10 style solid
	8250 9100 8350 9100
Wire Notes Line width 10 style solid
	8350 9200 8250 9200
Wire Notes Line width 10 style solid
	8250 9300 8350 9300
Wire Notes Line width 10 style solid
	8250 9100 8250 9300
Wire Notes Line width 10 style solid
	8350 9100 8350 9300
Wire Notes Line width 10 style solid
	8950 8900 8650 8900
Wire Notes Line width 10 style solid
	8650 9200 8950 9200
Wire Notes Line width 10 style solid
	8950 9500 8650 9500
Wire Notes Line width 10 style solid
	8950 8900 8950 9500
Wire Notes Line width 10 style solid
	8650 8900 8650 9500
Wire Notes Line width 10 style solid
	8350 9300 8950 9500
Wire Notes Line width 10 style solid
	8650 9500 8250 9300
Wire Notes Line width 10 style solid
	11200 6150 11300 6200
Wire Notes Line width 10 style solid
	11300 6200 11350 6250
Wire Notes Line width 10 style solid
	11350 6250 11400 6350
Wire Notes Line width 10 style solid
	11100 6150 11000 6200
Wire Notes Line width 10 style solid
	11000 6200 10950 6250
Wire Notes Line width 10 style solid
	10950 6250 10900 6350
Wire Notes Line width 10 style solid
	10900 6450 10950 6550
Wire Notes Line width 10 style solid
	10950 6550 11000 6600
Wire Notes Line width 10 style solid
	11000 6600 11100 6650
Wire Notes Line width 10 style solid
	11200 6650 11300 6600
Wire Notes Line width 10 style solid
	11300 6600 11350 6550
Wire Notes Line width 10 style solid
	11350 6550 11400 6450
Wire Notes Line width 10 style solid
	11100 6150 11200 6150
Wire Notes Line width 10 style solid
	11400 6350 11400 6450
Wire Notes Line width 10 style solid
	10900 6350 10900 6450
Wire Notes Line width 10 style solid
	11100 6650 11200 6650
Wire Notes Line width 10 style solid
	11100 6300 11150 6250
Wire Notes Line width 10 style solid
	11150 6250 11200 6300
Wire Notes Line width 10 style solid
	11150 6250 11150 6550
Wire Notes Line width 10 style solid
	11150 6150 11150 6050
Wire Notes Line width 10 style solid
	11150 6650 11150 6750
Text Notes 10650 5950 0    79   ~ 0
X Current Source
Wire Notes Line width 10 style solid
	11200 7950 11300 8000
Wire Notes Line width 10 style solid
	11300 8000 11350 8050
Wire Notes Line width 10 style solid
	11350 8050 11400 8150
Wire Notes Line width 10 style solid
	11100 7950 11000 8000
Wire Notes Line width 10 style solid
	11000 8000 10950 8050
Wire Notes Line width 10 style solid
	10950 8050 10900 8150
Wire Notes Line width 10 style solid
	10900 8250 10950 8350
Wire Notes Line width 10 style solid
	10950 8350 11000 8400
Wire Notes Line width 10 style solid
	11000 8400 11100 8450
Wire Notes Line width 10 style solid
	11200 8450 11300 8400
Wire Notes Line width 10 style solid
	11300 8400 11350 8350
Wire Notes Line width 10 style solid
	11350 8350 11400 8250
Wire Notes Line width 10 style solid
	11100 7950 11200 7950
Wire Notes Line width 10 style solid
	11400 8150 11400 8250
Wire Notes Line width 10 style solid
	10900 8150 10900 8250
Wire Notes Line width 10 style solid
	11100 8450 11200 8450
Wire Notes Line width 10 style solid
	11100 8100 11150 8050
Wire Notes Line width 10 style solid
	11150 8050 11200 8100
Wire Notes Line width 10 style solid
	11150 8050 11150 8350
Wire Notes Line width 10 style solid
	11150 7950 11150 7850
Wire Notes Line width 10 style solid
	11150 8450 11150 8550
Text Notes 10650 7750 0    79   ~ 0
Y Current Source
Wire Notes Line width 10 style solid
	13100 6350 13050 6300
Wire Notes Line width 10 style solid
	12950 6300 12900 6350
Wire Notes Line width 10 style solid
	12900 6450 12950 6500
Wire Notes Line width 10 style solid
	13050 6500 13100 6450
Wire Notes Line width 10 style solid
	13100 6350 13100 6450
Wire Notes Line width 10 style solid
	12950 6300 13050 6300
Wire Notes Line width 10 style solid
	12900 6350 12900 6450
Wire Notes Line width 10 style solid
	12950 6500 13050 6500
Wire Notes Line width 10 style solid
	13250 6300 13400 6400
Wire Notes Line width 10 style solid
	13400 6400 13250 6500
Wire Notes Line width 10 style solid
	13250 6300 13250 6500
Wire Notes Line width 10 style solid
	13450 6400 13400 6400
Wire Notes Line width 10 style solid
	13250 6400 13100 6400
Wire Notes Line width 10 style solid
	13000 6300 13000 6200
Wire Notes Line width 10 style solid
	12900 6400 12800 6400
Wire Notes Line width 10 style solid
	12950 6400 13050 6400
Wire Notes Line width 10 style solid
	13000 6350 13000 6450
Wire Notes Line width 10 style solid
	12900 8000 12900 8400
Wire Notes Line width 10 style solid
	12900 8400 13300 8200
Wire Notes Line width 10 style solid
	13300 8200 12900 8000
Wire Notes Line width 10 style solid
	12900 8200 12800 8200
Wire Notes Line width 10 style solid
	13300 8200 13400 8200
Text Notes 12650 5950 0    79   ~ 0
X Buffer/Adder
Text Notes 12850 7750 0    79   ~ 0
Y Buffer
$Comp
L Mechanical:MountingHole H1
U 1 1
P 13800 3300
F 0 "H1" H 13900 3346 50  0000 L CNN
F 1 "MountingHole" H 13900 3255 50  0000 L CNN
F 2 "MountingHole:MountingHole_2.7mm_M2.5" H 13800 3300 50  0001 C CNN
F 3 "~" H 13800 3300 50  0001 C CNN
	1    13800 3300
	1    0    0    -1  
$EndComp
$Comp
L Mechanical:MountingHole H2
U 1 1
P 13800 3600
F 0 "H2" H 13900 3646 50  0000 L CNN
F 1 "MountingHole" H 13900 3555 50  0000 L CNN
F 2 "MountingHole:MountingHole_2.7mm_M2.5" H 13800 3600 50  0001 C CNN
F 3 "~" H 13800 3600 50  0001 C CNN
	1    13800 3600
	1    0    0    -1  
$EndComp
$Comp
L Mechanical:MountingHole H3
U 1 1
P 13800 3900
F 0 "H3" H 13900 3946 50  0000 L CNN
F 1 "MountingHole" H 13900 3855 50  0000 L CNN
F 2 "MountingHole:MountingHole_2.7mm_M2.5" H 13800 3900 50  0001 C CNN
F 3 "~" H 13800 3900 50  0001 C CNN
	1    13800 3900
	1    0    0    -1  
$EndComp
$Comp
L Mechanical:MountingHole H4
U 1 1
P 13800 4200
F 0 "H4" H 13900 4246 50  0000 L CNN
F 1 "MountingHole" H 13900 4155 50  0000 L CNN
F 2 "MountingHole:MountingHole_2.7mm_M2.5" H 13800 4200 50  0001 C CNN
F 3 "~" H 13800 4200 50  0001 C CNN
	1    13800 4200
	1    0    0    -1  
$EndComp
$EndSCHEMATC
